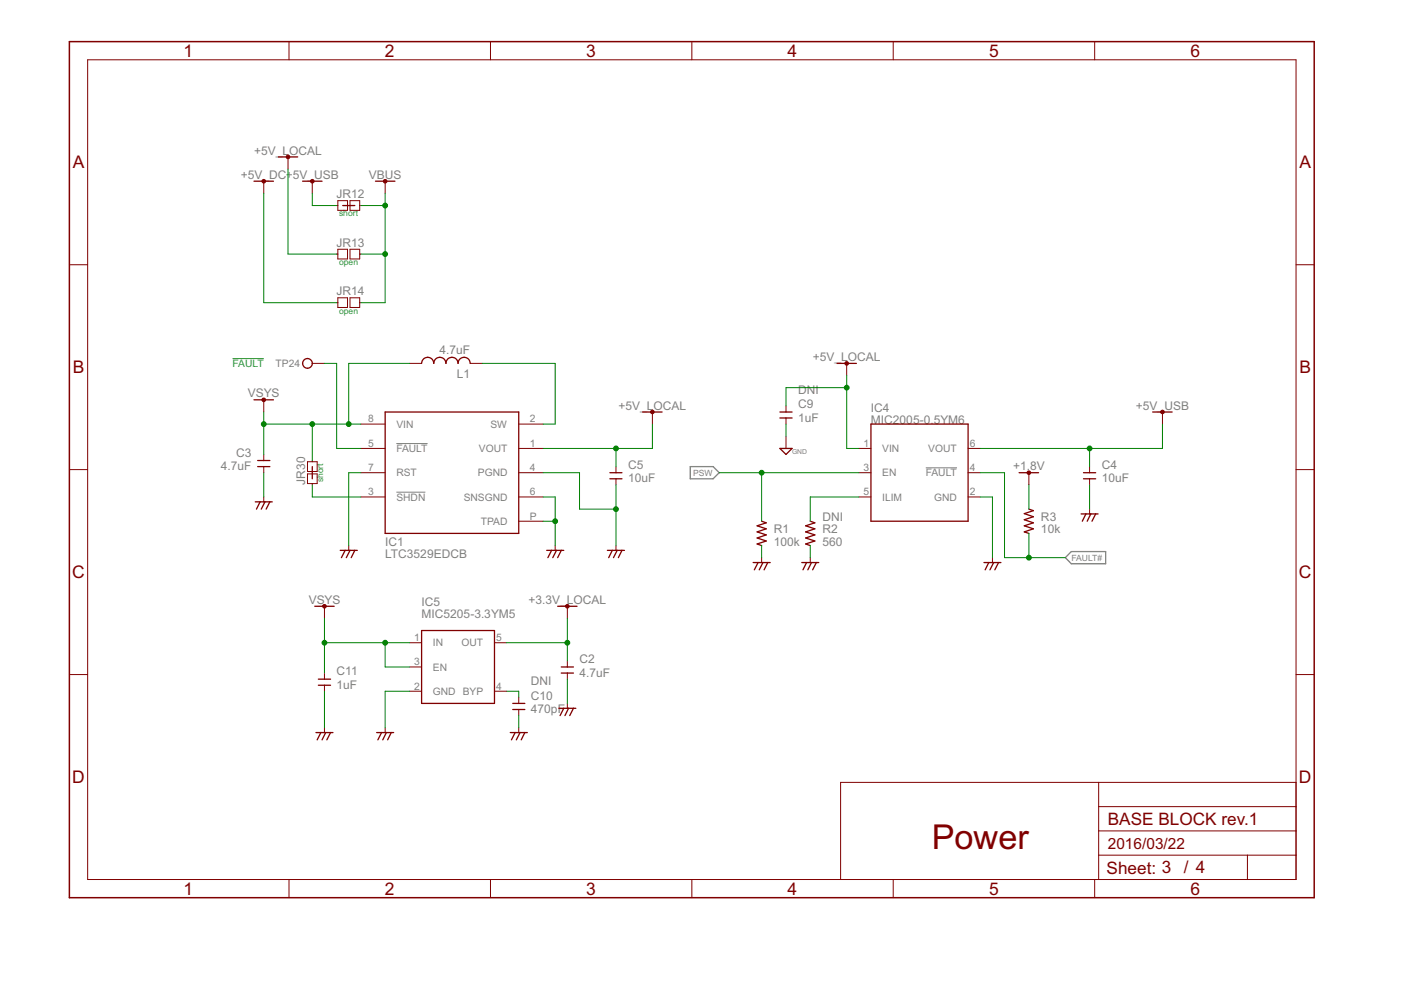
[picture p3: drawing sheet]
<svg xmlns="http://www.w3.org/2000/svg" width="297mm" height="210mm" viewBox="0 0 297 210" stroke-linecap="round" stroke-linejoin="round" font-family="sans-serif">
<path d="M49.3 76h6.6" fill="none" stroke="#008080" stroke-width=".21"/>
<path d="M84 94h6.7M196.3 99.2h6.6M84 104.4h6.2" fill="none" stroke="#808080" stroke-width=".21"/>
<path d="M146.3 98.9h4.9l1.3 1.3-1.3 1.3h-4.9zM227.1 116.9h7.3v2.6h-7.3l-1.2-1.3z" fill="none" stroke="#808080" stroke-width=".28"/>
<g fill="none" stroke="#800000" stroke-width=".21">
<path d="M18.6 12.7h256.2v173.8h-256.2zM61.3 8.8v3.9M104 8.8v3.9M146.7 8.8v3.9M189.4 8.8v3.9M232.1 8.8v3.9M55.9 38.4v2.6M61.1 33.3v2.6M66.2 38.4v2.6M81.7 38.4v2.6M14.7 56.1h3.9M71.4 43.6h.2"/>
<path d="M71.4 53.9h.2M71.6 42.5h2.1v2.1h-2.1zM71.6 52.9h2.1v2h-2.1zM74.2 42.5h2.1v2.1h-2.1zM74.2 52.9h2.1v2h-2.1zM76.3 43.6h.2M76.3 53.9h.2M274.8 56.1h3.8M66.2 77h2.6M71.4 64.2h.2M71.6 63.1h2.1v2.1h-2.1zM74.2 63.1h2.1v2.1h-2.1z"/>
<path d="M76.3 64.2h.2M86.8 77h2.6M99.7 77h2.6M179.5 77v2.6M14.7 99.6h3.9M55.9 84.8v2.6M55.9 96.4v1.2M55.9 98.9v1.3M65.2 97.9h2v2.1h-2zM66.2 97.6v.3M76.5 95.1h5.2M76.5 89.9h5.2"/>
<path d="M110 95.1h5.1M110 89.9h5.1M130.6 98.9v1.3M138.3 87.4v2.5M166.6 86.1v1.3M166.6 88.6v1.3M166.6 92.5v2.6M182.1 95.1h2.6M205.3 95.1h2.5M231 98.9v1.3M246.5 87.4v2.5M274.8 99.6h3.8"/>
<path d="M55.9 105.4v1M65.2 100.5h2v2h-2zM66.2 102.5v.3M73.9 115.7v1M76.5 100.2h5.2M76.5 105.4h5.2M110 100.2h5.1M110 105.4h5.1M110 110.5h5.1M117.7 115.7v1M130.6 101.5v1.3M130.6 115.7v1"/>
<path d="M161.5 118.2v1.1M171.8 118.2v1.1M182.1 100.2h2.6M182.1 105.4h2.6M205.3 100.2h2.5M205.3 105.4h2.5M210.4 118.2v1.1M218.1 100.2v2.6M231 101.5v1.3M231 107.9v1.1M68.8 128.5v2.6M86.8 136.3h2.6"/>
<path d="M104.8 136.3h2.6M120.3 128.5v2.6M14.7 143h3.9M68.8 142.7v1.3M68.8 145.3v1.3M68.8 154.3v1M81.7 154.3v1M86.8 146.6h2.6M86.8 141.4h2.6M104.8 146.6h2.6M110 147.8v1.3M110 150.4v1.3"/>
<path d="M110 154.3v1M120.3 140.1v1.3M120.3 142.7v1.3M120.3 149.1v1.1M274.8 143h3.8M232.9 165.9v20.6M232.9 176.2h41.9M232.9 171h41.9M274.8 165.9h-96.6v20.6M61.3 186.5v3.8M104 186.5v3.8M146.7 186.5v3.8"/>
<path d="M189.4 186.5v3.8M232.1 186.5v3.8M232.9 181.3h41.9M264.5 181.3v5.2"/>
</g>
<path d="M14.7 8.8h263.9v181.5h-263.9z" fill="none" stroke="#800000" stroke-width=".32"/>
<g fill="none" stroke="#800000" stroke-width=".28">
<path d="M53.8 38.4h4.2M59 33.3h4.1M64.2 38.4h4.1M79.6 38.4h4.1M72.7 43.6h2.5M89.4 77a1.29 1.29 0 0 1 1.3-1.2 1.29 1.29 0 0 1 1.3 1.2 1.29 1.29 0 0 1 1.3-1.2 1.29 1.29 0 0 1 1.3 1.2 1.28 1.28 0 0 1 1.2-1.2 1.28 1.28 0 0 1 1.3 1.2 1.29 1.29 0 0 1 1.3-1.2 1.29 1.29 0 0 1 1.3 1.2M177.5 77h4.1M53.8 84.8h4.2M54.6 98.9h2.6M54.6 97.6h2.6M66.2 98.9v2.6M81.7 87.4h28.3v25.7h-28.3z"/>
<path d="M136.2 87.4h4.2M165.4 95.1h2.5l-1.3 1.3zM165.4 88.6h2.5M165.4 87.4h2.5M184.7 89.9h20.6v20.6h-20.6zM244.4 87.4h4.1M54.1 106.4h3.6M55.1 106.4l-.7 1.5M56.2 106.4l-.8 1.5M57.2 106.4l-.8 1.5M72.1 116.7h3.7M73.2 116.7l-.8 1.5"/>
<path d="M74.2 116.7l-.8 1.5M75.2 116.7l-.7 1.5M115.9 116.7h3.6M116.9 116.7l-.7 1.5M118 116.7l-.8 1.5M119 116.7l-.8 1.5M128.8 116.7h3.6M129.3 101.5h2.6M129.3 100.2h2.6M129.8 116.7l-.7 1.5M130.9 116.7l-.8 1.5M131.9 116.7l-.8 1.5"/>
<path d="M159.7 119.3h3.6M160.7 119.3l-.8 1.5M161.5 110.5l1 .3-2 .7 2 .6-2 .7 2 .6-2 .7 2 .6-2 .6 1 .4M161.8 119.3l-.8 1.5M162.8 119.3l-.8 1.5M170 119.3h3.6M171 119.3l-.8 1.5M171.8 110.5l1 .3-2 .7 2 .6-2 .7 2 .6-2 .7 2 .6-2 .6 1 .4M172 119.3l-.7 1.5M173.1 119.3l-.8 1.5M208.6 119.3h3.6M209.6 119.3l-.7 1.5"/>
<path d="M210.7 119.3l-.8 1.5M211.7 119.3l-.8 1.5M216.1 100.2h4.1M218.1 107.9l1 .4-1.9 .6 1.9 .7-1.9 .6 1.9 .6-1.9 .7 1.9 .6-1.9 .7 .9 .3M229.2 109h3.6M229.7 101.5h2.6M229.7 100.2h2.6M230.2 109l-.7 1.5M231.3 109l-.8 1.5M232.3 109l-.8 1.5M66.7 128.5h4.1M89.4 133.7h15.4v15.4h-15.4z"/>
<path d="M118.2 128.5h4.1M67 155.3h3.6M67.5 145.3h2.6M67.5 144h2.6M68 155.3l-.8 1.6M69 155.3l-.7 1.6M70.1 155.3l-.8 1.6M79.9 155.3h3.6M80.9 155.3l-.8 1.6M81.9 155.3l-.7 1.6M83 155.3l-.8 1.6M108.2 155.3h3.6"/>
<path d="M108.7 150.4h2.6M108.7 149.1h2.6M109.2 155.3l-.8 1.6M110.3 155.3l-.8 1.6M111.3 155.3l-.8 1.6M118.5 150.2h3.6M119 142.7h2.6M119 141.4h2.6M119.5 150.2l-.8 1.5M120.5 150.2l-.7 1.5M121.6 150.2l-.8 1.5"/>
<circle cx="65.2" cy="77.1" r="1.03"/>
</g>
<g fill="#800000" stroke="#800000" stroke-width=".21">
<path d="M217.8 100a.39 .39 0 0 1 .6 0 .39 .39 0 0 1-.2 .6 .39 .39 0 0 1-.5-.4l.4-.1 .2 .1-.2 .2-.4-.2z" fill-rule="evenodd"/>
<path d="M81.3 38.2a.39 .39 0 0 1 .7-.1 .39 .39 0 0 1-.2 .7 .39 .39 0 0 1-.5-.4l.4-.1 .1 .2-.5-.1z" fill-rule="evenodd"/>
<path d="M68.5 128.4a.38 .38 0 0 1 .6-.1 .38 .38 0 0 1-.2 .6 .38 .38 0 0 1-.5-.4l.4-.1 .1 .1-.1 .2-.4-.2z" fill-rule="evenodd"/>
<path d="M55.6 84.6a.38 .38 0 0 1 .6-.1 .38 .38 0 0 1-.1 .6 .38 .38 0 0 1-.6-.3l.4-.2 .1 .2-.1 .1-.4-.1z" fill-rule="evenodd"/>
<path d="M65.9 38.2a.39 .39 0 0 1 .6 0 .39 .39 0 0 1-.2 .6 .39 .39 0 0 1-.5-.4l.4-.1 .1 .2-.5-.1z" fill-rule="evenodd"/>
<path d="M246.1 87.1a.38 .38 0 0 1 .6 0 .38 .38 0 0 1-.1 .6 .38 .38 0 0 1-.5-.3l.3-.2 .2 .2-.1 .1-.4-.1z" fill-rule="evenodd"/>
<path d="M55.6 38.2a.38 .38 0 0 1 .6-.1 .38 .38 0 0 1-.1 .7 .38 .38 0 0 1-.6-.4l.4-.1 .1 .1-.1 .2-.4-.2z" fill-rule="evenodd"/>
<path d="M60.7 33.1a.38 .38 0 0 1 .6-.1 .38 .38 0 0 1-.1 .6 .38 .38 0 0 1-.5-.3l.4-.2 .1 .2-.1 .1-.4-.1z" fill-rule="evenodd"/>
<path d="M179.2 76.9a.38 .38 0 0 1 .6-.1 .38 .38 0 0 1-.1 .6 .38 .38 0 0 1-.6-.4l.4-.1 .1 .1-.1 .2-.4-.2z" fill-rule="evenodd"/>
<path d="M138 87.1a.39 .39 0 0 1 .6 0 .39 .39 0 0 1-.2 .6 .39 .39 0 0 1-.5-.3l.4-.2 .2 .2-.2 .1-.4-.1z" fill-rule="evenodd"/>
<path d="M120 128.4a.38 .38 0 0 1 .6-.1 .38 .38 0 0 1-.2 .6 .38 .38 0 0 1-.5-.4l.4-.1 .1 .1-.1 .2-.4-.2z" fill-rule="evenodd"/>
</g>
<g fill="none" stroke="#008000" stroke-width=".21">
<path d="M61.1 35.9v18h10.3M55.9 41v23.2h15.5M66.2 41v2.6h5.2M76.5 53.9h5.2M76.5 43.6h5.2M81.7 41v23.2h-5.2M68.8 77h2.6v18.1h5.1M86.8 77h-12.9v12.9M102.3 77h15.4v12.9h-2.6M179.5 79.6v15.5h2.6M55.9 87.4v9M55.9 89.9h20.6"/>
<path d="M66.2 89.9v7.7M130.6 95.1v3.8M138.3 89.9v5.2h-23.2M166.6 89.9v2.6M179.5 82.2h-12.9v3.9M231 95.1v3.8M246.5 89.9v5.2h-38.7M55.9 100.2v5.2M66.2 102.8v2.6h10.3M76.5 100.2h-2.6v15.5M115.1 105.4h2.6v10.3M115.1 110.5h2.6"/>
<path d="M115.1 100.2h7.8v7.7h7.7M130.6 102.8v12.9M152.5 100.2h29.6M161.5 100.2v10.3M161.5 115.7v2.5M171.8 115.7v2.5M182.1 105.4h-10.3v5.1M207.8 105.4h2.6v12.8M207.8 100.2h5.2v18h12.9M218.1 102.8v5.1M218.1 113.1v5.1M231 102.8v5.1"/>
<path d="M68.8 131.1v11.6M68.8 136.3h18M81.7 136.3v5.1h5.1M107.4 136.3h12.9M120.3 131.1v9M68.8 146.6v7.7M86.8 146.6h-5.1v7.7M107.4 146.6h2.6v1.2M110 151.7v2.6M120.3 144v5.1"/>
</g>
<g fill="#008000" stroke="#008000" stroke-width=".21">
<circle cx="117.7" cy="110.5" r=".51"/>
<circle cx="130.6" cy="107.9" r=".51"/>
<circle cx="73.9" cy="89.9" r=".51"/>
<circle cx="66.2" cy="89.9" r=".51"/>
<circle cx="55.9" cy="89.9" r=".51"/>
<circle cx="81.7" cy="136.3" r=".51"/>
<circle cx="68.8" cy="136.3" r=".51"/>
<circle cx="130.6" cy="95.1" r=".51"/>
<circle cx="179.5" cy="82.2" r=".51"/>
<circle cx="161.5" cy="100.2" r=".51"/>
<circle cx="231" cy="95.1" r=".51"/>
<circle cx="218.1" cy="118.2" r=".51"/>
<circle cx="81.7" cy="43.6" r=".51"/>
<circle cx="81.7" cy="53.9" r=".51"/>
<circle cx="120.3" cy="136.3" r=".51"/>
</g>
<text font-size="8.1" fill="#800000" x="197.5" y="180">Power</text>
<g font-size="4.1" fill="#800000">
<text x="38.9" y="12.1">1</text>
<text x="81.6" y="12.1">2</text>
<text x="124.3" y="12.1">3</text>
<text x="167" y="12.1">4</text>
<text x="209.7" y="12.1">5</text>
<text x="252.4" y="12.1">6</text>
<text x="15.4" y="35.7">A</text>
<text x="275.5" y="35.7">A</text>
<text x="15.4" y="79.2">B</text>
<text x="275.5" y="79.2">B</text>
<text x="15.3" y="122.6">C</text>
<text x="275.4" y="122.6">C</text>
<text x="15.3" y="166.1">D</text>
<text x="275.4" y="166.1">D</text>
<text x="234.9" y="174.9">BASE BLOCK rev.1</text>
<text x="234.6" y="185.3">Sheet: 3 / 4</text>
<text x="38.9" y="189.7">1</text>
<text x="81.6" y="189.7">2</text>
<text x="124.3" y="189.7">3</text>
<text x="167" y="189.7">4</text>
<text x="209.7" y="189.7">5</text>
<text x="252.4" y="189.7">6</text>
</g>
<text font-size="3.6" fill="#800000" x="234.9" y="180">2016/03/22</text>
<g font-size="2.8" fill="#808080">
<text x="53.9" y="32.8">+5V_LOCAL</text>
<text x="51.1" y="37.9">+5V_DC+5V_USB</text>
<text x="78.2" y="37.9">VBUS</text>
<text x="71.4" y="42">JR12</text>
<text x="71.4" y="52.3">JR13</text>
<text x="71.4" y="62.6">JR14</text>
<text x="93.2" y="75">4.7uF</text>
<text x="172.3" y="76.5">+5V_LOCAL</text>
<text x="96.9" y="80.1">L1</text>
<text x="169.2" y="83.5">DNI</text>
<text x="52.6" y="84.3">VSYS</text>
<text x="131.1" y="86.8">+5V_LOCAL</text>
<text x="169.2" y="89.4">1uF</text>
<text x="169.2" y="86.6">C9</text>
<text x="184.7" y="89.9">MIC2005-0.5YM6</text>
<text x="184.7" y="87.3">IC4</text>
<text x="240.9" y="86.8">+5V_USB</text>
<text x="46.8" y="99.7">4.7uF</text>
<text x="50.1" y="96.9">C3</text>
<text x="133.2" y="99.4">C5</text>
<text x="214.8" y="99.7">+1.8V</text>
<text x="233.6" y="99.4">C4</text>
<text x="64.7" y="102.8" transform="rotate(-90 64.7 102.8)">JR30</text>
<text x="133.2" y="102.3">10uF</text>
<text x="233.6" y="102.3">10uF</text>
<text x="164.1" y="113.1">R1</text>
<text x="174.4" y="110.5">DNI</text>
<text x="174.4" y="113.1">R2</text>
<text x="220.7" y="113.1">10k</text>
<text x="220.7" y="110.5">R3</text>
<text x="81.7" y="118.2">LTC3529EDCB</text>
<text x="81.7" y="115.7">IC1</text>
<text x="164.1" y="115.7">100k</text>
<text x="174.4" y="115.7">560</text>
<text x="65.4" y="128">VSYS</text>
<text x="89.4" y="131.1">MIC5205-3.3YM5</text>
<text x="89.4" y="128.5">IC5</text>
<text x="112.1" y="128">+3.3V_LOCAL</text>
<text x="71.4" y="143.2">C11</text>
<text x="122.9" y="143.5">4.7uF</text>
<text x="122.9" y="140.6">C2</text>
<text x="71.4" y="146.1">1uF</text>
<text x="112.6" y="145.3">DNI</text>
<text x="112.6" y="148.4">C10</text>
<text x="112.6" y="151.2">470pF</text>
</g>
<text font-size="2.4" fill="#008080" x="49.3" y="77.8">FAULT</text>
<g font-size="2.4" fill="#808080">
<text x="58.4" y="77.8">TP24</text>
<text x="78.1" y="89.6">8</text>
<text x="112.4" y="89.6">2</text>
<text x="78.1" y="94.7">5</text>
<text x="84" y="95.8">FAULT</text>
<text x="84" y="90.7">VIN</text>
<text x="101.5" y="95.8">VOUT</text>
<text x="104" y="90.7">SW</text>
<text x="112.4" y="94.7">1</text>
<text x="183.1" y="94.7">1</text>
<text x="187" y="95.8">VIN</text>
<text x="196.8" y="95.8">VOUT</text>
<text x="205.6" y="94.7">6</text>
<text x="78.1" y="99.9">7</text>
<text x="84" y="101">RST</text>
<text x="101.3" y="101">PGND</text>
<text x="112.4" y="99.9">4</text>
<text x="183.1" y="99.9">3</text>
<text x="187" y="101">EN</text>
<text x="196.3" y="101">FAULT</text>
<text x="205.6" y="99.9">4</text>
<text x="78.1" y="105">3</text>
<text x="84" y="106.1">SHDN</text>
<text x="98.3" y="106.1">SNSGND</text>
<text x="112.4" y="105">6</text>
<text x="183.1" y="105">5</text>
<text x="187" y="106.1">ILIM</text>
<text x="198.1" y="106.1">GND</text>
<text x="205.6" y="105">2</text>
<text x="101.9" y="111.3">TPAD</text>
<text x="112.4" y="110.2">P</text>
<text x="87.8" y="135.9">1</text>
<text x="91.8" y="137">IN</text>
<text x="97.9" y="137">OUT</text>
<text x="105.2" y="135.9">5</text>
<text x="87.8" y="141.1">3</text>
<text x="91.8" y="142.2">EN</text>
<text x="87.8" y="146.2">2</text>
<text x="91.8" y="147.3">GND BYP</text>
<text x="105.2" y="146.2">4</text>
</g>
<g font-size="2" fill="#008080">
<text x="71.9" y="45.9">short</text>
<text x="71.9" y="56.2">open</text>
<text x="71.9" y="66.5">open</text>
<text x="68.5" y="102.3" transform="rotate(-90 68.5 102.3)">short</text>
</g>
<g font-size="2" fill="#808080">
<text x="147" y="100.9">PSW</text>
<text x="227.1" y="118.9">FAULT#</text>
</g>
<text font-size="1.6" fill="#808080" x="167.9" y="96.4">GND</text>
</svg>
